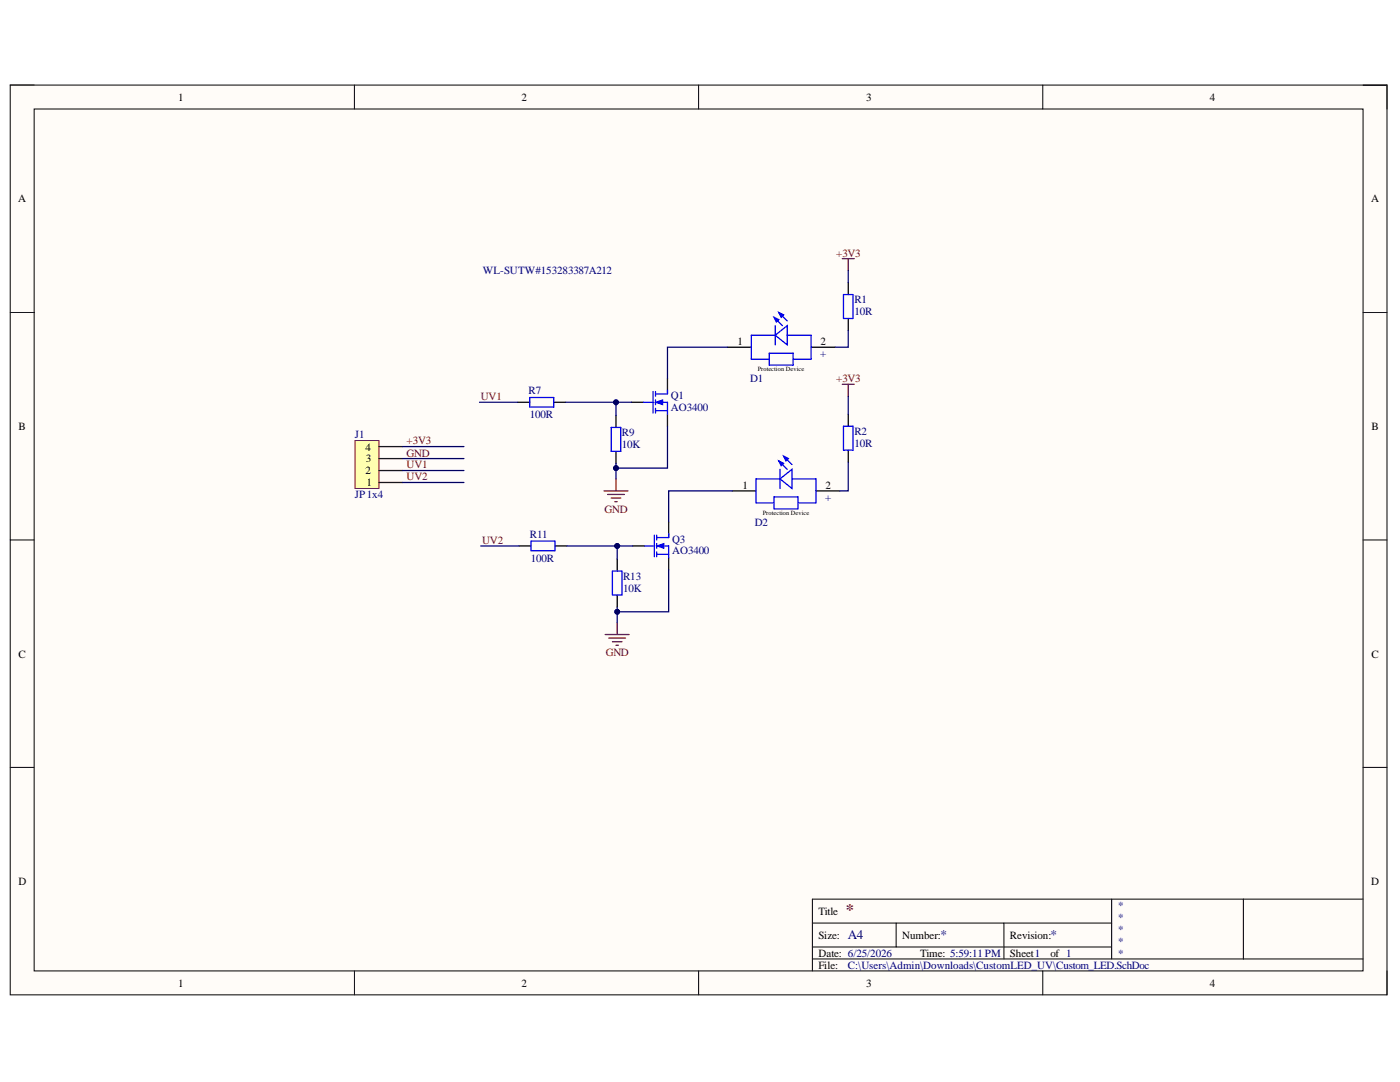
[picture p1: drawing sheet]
<svg xmlns="http://www.w3.org/2000/svg" width="279mm" height="216mm" viewBox="0 0 279 216" stroke-linecap="round" stroke-linejoin="round" font-family="sans-serif">
<path d="M2 17h274.8v181.5h-274.8z" fill-rule="evenodd" fill="#fffcf8"/>
<path d="M2 17h274.8v181.5h-274.8z" fill="none" stroke="#000" stroke-width=".2"/>
<path d="M6.8 21.8h265.2v171.9h-265.2z" fill-rule="evenodd" fill="#fffcf8"/>
<g fill="none" stroke="#000" stroke-width=".2">
<path d="M2 17h4.8M70.7 17v4.8M139.4 17v4.8M208.1 17v4.8M272 17h4.8v4.8M6.8 21.8h265.2v171.9h-265.2zM2 62.4h4.8M272 62.4h4.8M2 107.7h4.8M272 107.7h4.8M2 153.1h4.8M272 153.1h4.8"/>
<path d="M221.9 179.4v11.9M248.1 179.4v11.9M272 179.4h-109.9v14.3M70.7 193.7v4.8M139.4 193.7v4.8M162.1 184.2h59.8M162.1 191.3h109.9M162.1 189h59.8M178.8 184.2v4.8M200.4 184.2v7.1M208.1 193.7v4.8M276.8 193.7v4.8"/>
</g>
<path d="M120.5 98h4.8M121.3 98.7h3.3M122 99.4h1.9M122.9 95.6v2.4M122.7 100.1h.5" fill="none" stroke="#800000" stroke-width=".25"/>
<path d="M133.2 75.5v2.4M126 80.3h2.4M133.2 82.7v2.4" fill="none" stroke="#000" stroke-width=".25"/>
<path d="M130.3 78.1v4.3M130.8 78.6h2.4M130.8 78.1v1M130.8 79.8v1M128.4 80.3h1.9M130.8 80.3h2.4v2.4M130.8 81.9h2.4M130.8 81.5v.9" fill="none" stroke="#00f" stroke-width=".25"/>
<path d="M130.8 80.3l1.5-.5v1z" fill="#00f"/>
<path d="M130.8 80.3l1.5-.5v1z" fill="none" stroke="#00f" stroke-width=".2"/>
<path d="M105.7 79.3h4.8v1.9h-4.8zM133.2 77.9v.7M122 85.3h1.9v4.8h-1.9zM128.7 108.9h1.9M130.6 106.8v4.3M131.1 107.3h2.3M131.1 108.9h2.3v2.4M131.1 110.6h2.3M131.1 106.8v.9M131.1 108.5v.9M131.1 110.1v1" fill="none" stroke="#00f" stroke-width=".25"/>
<path d="M103.3 80.3h2.4M110.5 80.3h2.4M122.9 82.9v2.4M122.9 90.1v2.4M126.3 108.9h2.4M133.4 104.2v2.3M133.4 111.3v2.4" fill="none" stroke="#000" stroke-width=".25"/>
<path d="M120.8 126.6h4.8M121.5 127.3h3.3M122.2 128h1.9M122.9 128.8h.5M123.2 124.2v2.4" fill="none" stroke="#800000" stroke-width=".25"/>
<path d="M131.1 108.9l1.4-.4v.9z" fill="#00f"/>
<path d="M131.1 108.9l1.4-.4v.9z" fill="none" stroke="#00f" stroke-width=".2"/>
<path d="M153.5 70.5h4.8v2.4h-4.8zM154.5 63.3l1.6 1.7M154.7 66.9l2.4-1.9v3.8zM154.7 66.9h-4.8v4.8h3.6M154.7 65v3.8M155.4 62.4l1.7 1.6M157.1 66.9h4.8v4.8h-3.6M106 108h4.7v1.9h-4.7zM122.2 114h1.9v4.7h-1.9zM133.4 106.5v.8" fill="none" stroke="#00f" stroke-width=".25"/>
<path d="M145.2 69.3h4.7M161.9 69.3h4.8M103.6 108.9h2.4M110.7 108.9h2.4M123.2 111.6v2.4M123.2 118.7v2.4" fill="none" stroke="#000" stroke-width=".25"/>
<path d="M155.4 62.4l1 .4-.5 .5z" fill="#00f"/>
<path d="M155.4 62.4l1 .4-.5 .5z" fill="none" stroke="#00f" stroke-width=".25"/>
<path d="M154.5 63.3l.9 .5-.5 .5z" fill="#00f"/>
<path d="M168.3 58.8h1.9v4.8h-1.9zM154.5 63.3l.9 .5-.5 .5zM154.5 99.1h4.8v2.4h-4.8zM155.4 92l1.7 1.7M155.7 95.6l2.4-1.9v3.8zM155.7 95.6h-4.8v4.7h3.6M155.7 93.7v3.8M156.4 91l1.7 1.7M158.1 95.6h4.7v4.7h-3.5" fill="none" stroke="#00f" stroke-width=".25"/>
<path d="M169.3 56.4v2.4M169.3 63.6v2.3M146.1 98h4.8M162.8 98h4.8" fill="none" stroke="#000" stroke-width=".25"/>
<path d="M156.4 91l.9 .5-.4 .5z" fill="#00f"/>
<path d="M156.4 91l.9 .5-.4 .5z" fill="none" stroke="#00f" stroke-width=".25"/>
<path d="M155.4 92l1 .5-.5 .4z" fill="#00f"/>
<path d="M155.4 92l1 .5-.5 .4zM168.3 85.1h1.9v4.7h-1.9z" fill="none" stroke="#00f" stroke-width=".25"/>
<path d="M168.1 76.7h2.4M169.3 76.7v2.4" fill="none" stroke="#800000" stroke-width=".25"/>
<path d="M169.3 82.7v2.4M169.3 89.8v2.4" fill="none" stroke="#000" stroke-width=".25"/>
<path d="M70.8 87.9h4.8v9.6h-4.8z" fill-rule="evenodd" fill="#ffffb0"/>
<path d="M70.8 87.9h4.8v9.6h-4.8z" fill="none" stroke="#800000" stroke-width=".2"/>
<path d="M75.6 96.3h4.8M75.6 93.9h4.8M75.6 91.5h4.8M75.6 89.1h4.8" fill="none" stroke="#000" stroke-width=".25"/>
<path d="M80.4 96.3h12.2M80.4 93.9h12.2M80.4 91.5h12.2M80.4 89.1h12.2M122.9 80.3v2.6" fill="none" stroke="#000080" stroke-width=".25"/>
<circle cx="122.9" cy="80.3" r=".48" fill="#000080"/>
<circle cx="122.9" cy="80.3" r=".48" fill="none" stroke="#000080" stroke-width=".2"/>
<path d="M133.2 85.1v8.3h-10.3" fill="none" stroke="#000080" stroke-width=".25"/>
<circle cx="122.9" cy="93.4" r=".48" fill="#000080"/>
<circle cx="122.9" cy="93.4" r=".48" fill="none" stroke="#000080" stroke-width=".2"/>
<path d="M95.7 80.3h7.6M123.2 108.9v2.7" fill="none" stroke="#000080" stroke-width=".25"/>
<circle cx="123.2" cy="108.9" r=".48" fill="#000080"/>
<circle cx="123.2" cy="108.9" r=".48" fill="none" stroke="#000080" stroke-width=".2"/>
<path d="M133.4 113.7v8.4h-10.2" fill="none" stroke="#000080" stroke-width=".25"/>
<circle cx="123.2" cy="122.1" r=".48" fill="#000080"/>
<circle cx="123.2" cy="122.1" r=".48" fill="none" stroke="#000080" stroke-width=".2"/>
<path d="M112.9 80.3h13.1M95.9 108.9h7.7" fill="none" stroke="#000080" stroke-width=".25"/>
<circle cx="122.9" cy="80.3" r=".48" fill="#000080"/>
<circle cx="122.9" cy="80.3" r=".48" fill="none" stroke="#000080" stroke-width=".2"/>
<path d="M113.1 108.9h13.2" fill="none" stroke="#000080" stroke-width=".25"/>
<circle cx="123.2" cy="108.9" r=".48" fill="#000080"/>
<circle cx="123.2" cy="108.9" r=".48" fill="none" stroke="#000080" stroke-width=".2"/>
<path d="M122.9 92.5v3.1" fill="none" stroke="#000080" stroke-width=".25"/>
<circle cx="122.9" cy="93.4" r=".48" fill="#000080"/>
<circle cx="122.9" cy="93.4" r=".48" fill="none" stroke="#000080" stroke-width=".2"/>
<path d="M123.2 121.1v3.1" fill="none" stroke="#000080" stroke-width=".25"/>
<circle cx="123.2" cy="122.1" r=".48" fill="#000080"/>
<circle cx="123.2" cy="122.1" r=".48" fill="none" stroke="#000080" stroke-width=".2"/>
<path d="M169.3 54v2.4M145.2 69.3h-12v6.2M169.3 65.9v3.4h-2.6M169.3 79.1v3.6M146.1 98h-12.7v6.2M169.3 92.2v5.8h-1.7" fill="none" stroke="#000080" stroke-width=".25"/>
<path d="M168.1 51.6h2.4M169.3 51.6v2.4" fill="none" stroke="#800000" stroke-width=".25"/>
<text font-size="3.2" fill="#800000" x="168.8" y="182.5">*</text>
<g font-size="2.6" fill="#000080">
<text x="169.2" y="187.4">A4</text>
<text x="187.7" y="187.4">*</text>
<text x="209.6" y="187.4">*</text>
</g>
<g font-size="2.2">
<text x="35.6" y="20.1">1</text>
<text x="104.1" y="20.1">2</text>
<text x="172.9" y="20.1">3</text>
<text x="241.4" y="20.1">4</text>
<text x="3.6" y="40.4">A</text>
<text x="273.6" y="40.4">A</text>
<text x="147.2" y="68.9">1</text>
<text x="163.7" y="68.9">2</text>
<text x="3.7" y="85.8">B</text>
<text x="73" y="89.9">4</text>
<text x="273.7" y="85.8">B</text>
<text x="73" y="94.6">2</text>
<text x="73" y="92.3">3</text>
<text x="73.1" y="97">1</text>
<text x="148.2" y="97.5">1</text>
<text x="164.8" y="97.5">2</text>
<text x="3.7" y="131.2">C</text>
<text x="273.7" y="131.2">C</text>
<text x="3.7" y="176.6">D</text>
<text x="273.6" y="176.6">D</text>
<text x="163.3" y="182.5">Title</text>
<text x="163.3" y="187.4">Size:</text>
<text x="163.3" y="190.9">Date: 6/25/2026</text>
<text x="180.1" y="187.4">Number:</text>
<text x="183.6" y="190.9">Time: 5:59:11PM</text>
<text x="201.5" y="187.4">Revision:</text>
<text x="201.5" y="190.9">Sheet1</text>
<text x="209.6" y="190.9">of 1</text>
<text x="35.6" y="196.9">1</text>
<text x="104.1" y="196.9">2</text>
<text x="163.3" y="193.3">File:</text>
<text x="172.9" y="196.9">3</text>
<text x="241.4" y="196.9">4</text>
</g>
<g font-size="2.2" fill="#800000">
<text x="166.9" y="51.2">+3V3</text>
<text x="166.9" y="76.2">+3V3</text>
<text x="95.9" y="79.9">UV1</text>
<text x="81.2" y="88.6">+3V3</text>
<text x="81.2" y="91.1">GND</text>
<text x="81.2" y="93.5">UV1</text>
<text x="81.2" y="95.8">UV2</text>
<text x="120.6" y="102.3">GND</text>
<text x="96.2" y="108.5">UV2</text>
<text x="120.9" y="131">GND</text>
</g>
<g font-size="2.2" fill="#000080">
<text x="96.4" y="54.8">WL-SUTW#153283387A212</text>
<text x="170.5" y="60.5">R1</text>
<text x="170.5" y="62.9">10R</text>
<text x="163.7" y="71.2">+</text>
<text x="149.7" y="76.2">D1</text>
<text x="105.5" y="78.7">R7</text>
<text x="105.8" y="83.4">100R</text>
<text x="133.9" y="79.6">Q1</text>
<text x="133.9" y="82">AO3400</text>
<text x="70.8" y="87.5">J1</text>
<text x="124.1" y="87">R9</text>
<text x="124.1" y="89.4">10K</text>
<text x="170.5" y="86.8">R2</text>
<text x="170.5" y="89.2">10R</text>
<text x="70.8" y="99.5">JP1x4</text>
<text x="164.7" y="99.9">+</text>
<text x="105.8" y="107.3">R11</text>
<text x="150.6" y="105">D2</text>
<text x="105.9" y="112.1">100R</text>
<text x="134.2" y="108.3">Q3</text>
<text x="134.2" y="110.6">AO3400</text>
<text x="124.3" y="115.7">R13</text>
<text x="124.3" y="118.1">10K</text>
<text x="223" y="181.4">*</text>
<text x="223" y="183.7">*</text>
<text x="223" y="186.2">*</text>
<text x="223" y="188.5">*</text>
<text x="223" y="190.9">*</text>
<text x="169.2" y="193.3">C:\Users\Admin\Downloads\CustomLED_UV\Custom_LED.SchDoc</text>
</g>
<g font-size="1.3">
<text x="151.2" y="74">Protection Device</text>
<text x="152.2" y="102.8">Protection Device</text>
</g>
</svg>
